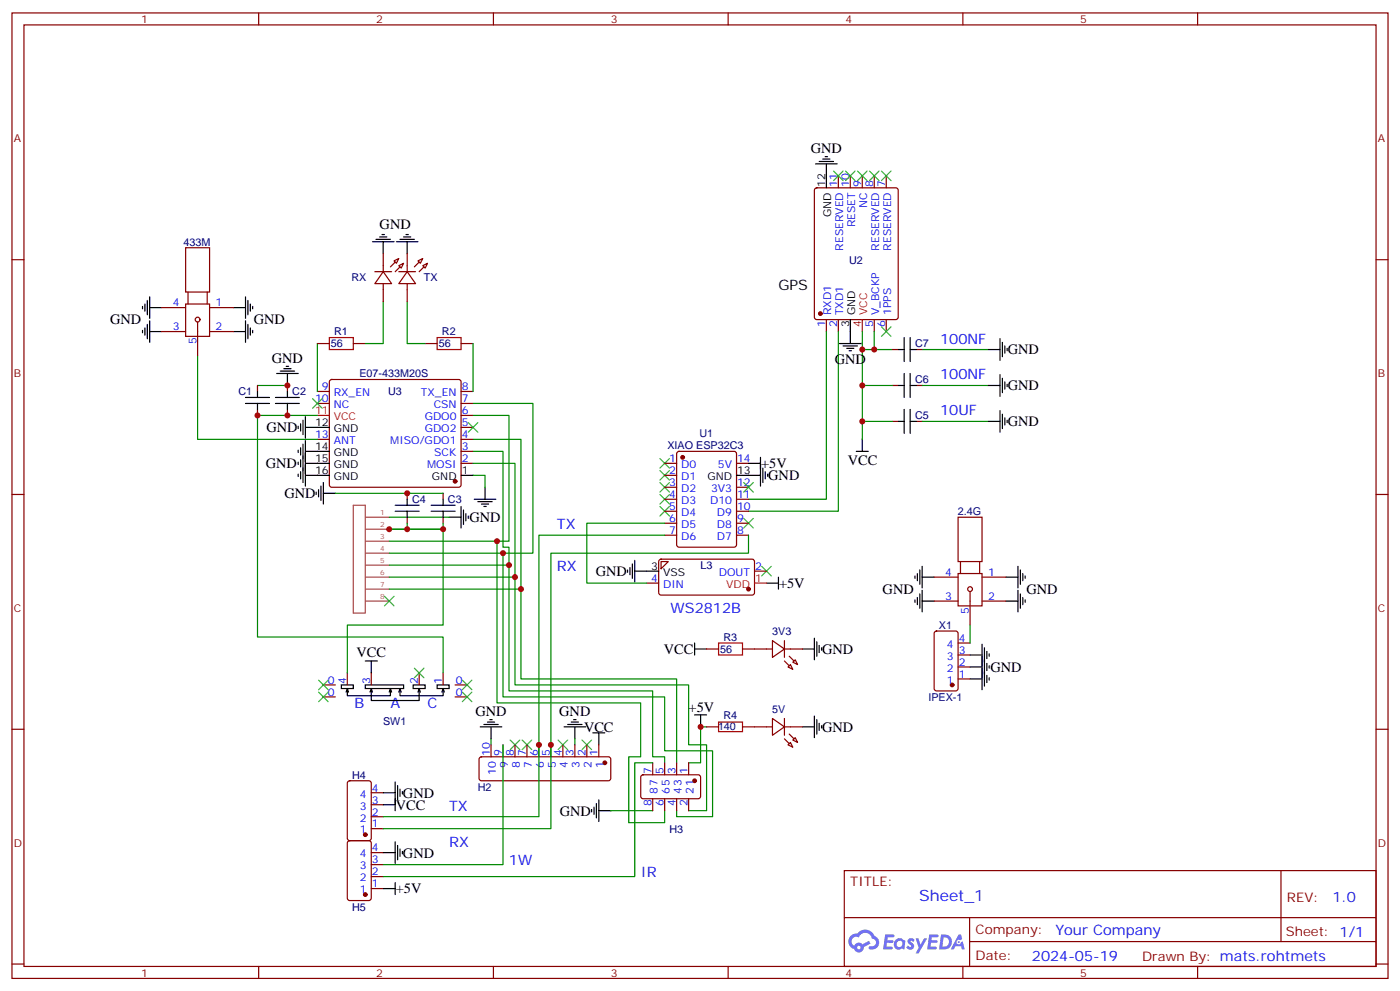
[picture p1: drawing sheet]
# EasyEDA schematic schematic.json
TITLE: Sheet_1; REV: 1.0; Date: 2024-05-19; Sheet: 1/1; Drawn By: mats.rohtmets; Company: Your Company

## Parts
2.4G  BWSMA-KE-P001  [SMA-SMD_BWSMA-KE-P001]
3V3  XL-3216UYC_C965824  [LED1206-RD_YELLOW-1]
5V  XL-3216UYC_C965824  [LED1206-RD_YELLOW-1]
433M  BWSMA-KE-P001  [SMA-SMD_BWSMA-KE-P001]
C1  10UF  [SMD-0805-CAPACITOR WK]
C2  100NF  [SMD-0805-CAPACITOR WK]
C3  10UF  [SMD-0805-CAPACITOR WK]
C4  100NF  [SMD-0805-CAPACITOR WK]
C5  10UF  [SMD-0805-CAPACITOR WK]
C6  100NF  [SMD-0805-CAPACITOR WK]
C7  100NF  [SMD-0805-CAPACITOR WK]
H1  HEADER2X4  [HEADER2X4]
H2  X6511WVS-10H-C60D48R2  [HDR-SMD_10P-P2.54-V-M-LS4.8_R2]
H3  X6511WVS-08H-C60D48R1  [HDR-SMD_8P-P2.54-V-M-LS4.8_XKB_R1]
H4  X6511FRS-04-C85D30  [HDR-SMD_4P-P2.54-H-F]
H5  X6511FRS-04-C85D30  [HDR-SMD_4P-P2.54-H-F]
L3  WS2812E  [LED-SMD_4P-L5.0-W5.0-BL_TC5050RGB]
R1  56Ω  [R0603]
R2  56Ω  [R0603]
R3  56Ω  [R0603]
R4  140Ω  [R0603]
RX  XL-3216UYC_C965824  [LED1206-RD_RED]
SW1  TA-3517-A1  [SW-SMD_3P-L9.7-W2.7-P1.50-EH5.0]
TX  XL-3216SURC  [LED1206-R-RD_RED]
U1  XIAO ESP32C3  [COMM-SMD_KQ-2801_V106]
U2  L80RE-M37  [GPSM-SMD_12P-L16.0-W16.0-P2.54-BL]
U3  E07-433M20S  [COMM-SMD_16P-P1.27_E07-433M20S]
X1  IPEX-1  [IPEX-SMD_4P-L2.6-W2.6-LS3.0]

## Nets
+5V: H3.1 H5.1 L3.1(VDD) R4.1 U1.14(5V)
GND: 2.4G.1 2.4G.2 2.4G.3 2.4G.4 3V3.1(K) 5V.1(K) 433M.1 433M.2 433M.3 433M.4 C1.1 C2.1 C3.1 C4.1 C5.1 C6.1 C7.1 H1.1 H2.3 H2.10 H3.8 H4.4 H5.4 L3.3(VSS) RX.1(K) TX.2(A) U1.13(GND) U2.3(GND) U2.12(GND) U3.1(GND) U3.12(GND) U3.14(GND) U3.15(GND) U3.16(GND) X1.1 X1.2 X1.3
VCC: C5.2 C6.2 C7.2 H2.1 H4.3 R3.1 SW1.3 U2.4(VCC) U2.5(V_BCKP)
2.4G_5: 2.4G.5 X1.4
H1_2: C3.2 C4.2 H1.2 SW1.4
H1_3: H1.3 H3.6 U3.6(GDO0)
H1_4: H1.4 H3.4 U3.7(CSN)
H1_5: H1.5 H3.5 U3.3(SCK)
H1_6: H1.6 H3.2 U3.2(MOSI)
H1_7: H1.7 H3.3 U3.4(MISO/GDO1)
H2_9: H2.9 H5.3
H3_7: H3.7 H5.2
R1_2: R1.2 RX.2(A)
R2_1: R2.1 TX.1(K)
R3_2: 3V3.2(A) R3.2
R4_2: 5V.2(A) R4.2
U1_6: L3.4(DIN) U1.6(D5)
U1_7: H2.6 H4.2 U1.7(D6)
U1_8: H2.5 H4.1 U1.8(D7)
U2_1: U1.11(D10) U2.1(RXD1)
U2_2: U1.10(D9) U2.2(TXD1)
U3_8: R2.2 U3.8(TX_EN)
U3_9: R1.1 U3.9(RX_EN)
U3_11: C1.2 C2.2 SW1.1 U3.11(VCC)
U3_13: 433M.5 U3.13(ANT)

Not connected (* = marked no-connect by the designer): H1 8*; H2 2* 4* 7* 8*; L3 2(DOUT)*; SW1 0* 2*; U1 1(D0)* 2(D1)* 3(D2)* 4(D3)* 5(D4)* 9(D8)* 12(3V3)*; U2 6(1PPS)* 7(RESERVED)* 8(RESERVED)* 9(NC)* 10(RESET)* 11(RESERVED)*; U3 5(GDO2)* 10(NC)*

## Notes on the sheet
- GPS
- 100NF
- 100NF
- 10UF
- TX
- RX
- WS2812B
- TX
- RX
- 1W
- IR

# EasyEDA board pcb.json

Outline 100 x 20.4 mm; copper layers: TopLayer, BottomLayer. Coordinates in mm from the lower left corner of the outline.
Outline path: 0,20.4 98,20.4 arc(99.41,19.81) 100,18.4 100,2 arc(99.41,0.59) 98,0 0,0 0,20.4

## Design rules (mm)
Default: track 0.254, clearance 0.152, via 0.61, via hole 0.305

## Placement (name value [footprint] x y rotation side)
2.4G  BWSMA-KE-P001  [SMA-SMD_BWSMA-KE-P001]  56.94 17.5 90 top
3V3  XL-3216UYC_C965824  [LED1206-RD_YELLOW-1]  51.78 3.22 270 top
5V  XL-3216UYC_C965824  [LED1206-RD_YELLOW-1]  54.19 3.22 270 top
433M  BWSMA-KE-P001  [SMA-SMD_BWSMA-KE-P001#2]  37.5 17.5 90 top
C1  10UF  [SMD-0805-CAPACITOR WK]  36.13 7.7 180 top
C2  100NF  [SMD-0805-CAPACITOR WK]  38.19 7.7 180 top
C3  10UF  [SMD-0805-CAPACITOR WK]  40.6 7.7 180 top
C4  100NF  [SMD-0805-CAPACITOR WK]  42.66 7.7 180 top
C5  10UF  [SMD-0805-CAPACITOR WK]  59 4.08 270 top
C6  100NF  [SMD-0805-CAPACITOR WK]  59 6.15 270 top
C7  100NF  [SMD-0805-CAPACITOR WK]  59 1.68 270 top
H1  -  [HEADER2X4]  47.13 11.47 90 top
H2  X6511WVS-10H-C60D48R2  [HDR-SMD_10P-P2.54-V-M-LS4.8_R2]  69.67 5.29 180 bottom
H3  X6511WVS-08H-C60D48R1  [HDR-SMD_8P-P2.54-V-M-LS4.8_XKB_R1]  31.57 5.29 180 bottom
H4  X6511FRS-04-C85D30  [HDR-SMD_4P-P2.54-H-F]  11.02 15.26 90 bottom
H5  X6511FRS-04-C85D30  [HDR-SMD_4P-P2.54-H-F]  11.02 5.1 90 bottom
Hole_gge80106  -  [Hole_gge80106]  6.33 17.46 0 top
Hole_gge80136  -  [Hole_gge80136]  6.33 2.6 0 top
Hole_gge80157  -  [Hole_gge80157]  96.63 10.2 0 top
L3  WS2812E  [LED-SMD_4P-L5.0-W5.0-BL_TC5050RGB]  56.94 11.65 0 top
R1  56Ω  [R0603]  41.29 12.34 0 top
R2  56Ω  [R0603]  37.5 12.34 180 top
R3  56Ω  [R0603]  48.85 1.5 0 top
R4  140Ω  [R0603]  48.85 3.22 0 top
RX  XL-3216UYC_C965824  [LED1206-RD_RED]  44.04 16.64 180 top
SW1  TA-3517-A1  [SW-SMD_3P-L9.7-W2.7-P1.50-EH5.0]  39.39 2.36 0 top
TX  XL-3216SURC  [LED1206-R-RD_RED]  44.04 19.05 180 top
U1  XIAO ESP32C3  [COMM-SMD_KQ-2801_V106]  88.97 10.2 180 top
U2  L80RE-M37  [GPSM-SMD_12P-L16.0-W16.0-P2.54-BL]  69.67 10.3 0 top
U3  E07-433M20S  [COMM-SMD_16P-P1.27_E07-433M20S]  17 10.2 90 top
X1  IPEX-1  [IPEX-SMD_4P-L2.6-W2.6-LS3.0]  51.43 17.84 0 top

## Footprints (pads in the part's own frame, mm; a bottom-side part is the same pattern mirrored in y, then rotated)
COMM-SMD_16P-P1.27_E07-433M20S
  rect 0.8x1.5 smd: 1(6.985,15.7) 2(5.715,15.7) 3(4.445,15.7) 4(3.175,15.7) 5(1.905,15.7) 6(0.635,15.7) 7(-0.635,15.7) 8(-1.905,15.7) 9(-3.175,15.7) 10(-4.445,15.7) 11(-5.715,15.7) 12(-6.985,15.7) 14(-1.995,-15.7) 15(2.005,-15.7) 16(4.005,-15.7)
  rect 1.8x4 smd: 13(-3.995,-14.45)
COMM-SMD_KQ-2801_V106
  rect 1.9x3 smd: 1(-7.62,-8.3) 2(-5.08,-8.3) 3(-2.54,-8.3) 4(0,-8.3) 5(2.54,-8.3) 6(5.08,-8.3) 7(7.62,-8.3) 8(7.62,8.3) 9(5.08,8.3) 10(2.54,8.3) 11(0,8.3) 12(-2.54,8.3) 13(-5.08,8.3) 14(-7.62,8.3)
GPSM-SMD_12P-L16.0-W16.0-P2.54-BL
  oval 1x2.5 smd: 1(-6.037,-7.75) 2(-3.498,-7.75) 3(-0.958,-7.75) 4(1.583,-7.75) 5(4.122,-7.75) 6(6.662,-7.75) 7(6.662,7.75) 8(4.122,7.75) 9(1.583,7.75) 10(-0.958,7.75) 11(-3.498,7.75)
  rect 2.25x2.5 smd: 12(-6.663,7.75)
HDR-SMD_4P-P2.54-H-F
  rect 1x2.54 smd: 1(-3.81,0) 2(-1.27,0) 3(1.27,0) 4(3.81,0)
HDR-SMD_8P-P2.54-V-M-LS4.8_XKB_R1
  rect 1.27x2.2 smd: 1(-8.89,1.8) 2(-6.35,-1.8) 3(-3.81,1.8) 4(-1.27,-1.8) 5(1.27,1.8) 6(3.81,-1.8) 7(6.35,1.8) 8(8.89,-1.8)
HDR-SMD_10P-P2.54-V-M-LS4.8_R2
  rect 1.27x2.2 smd: 1(-11.43,-1.8) 2(-8.89,1.8) 3(-6.35,-1.8) 4(-3.81,1.8) 5(-1.27,-1.8) 6(1.27,1.8) 7(3.81,-1.8) 8(6.35,1.8) 9(8.89,-1.8) 10(11.43,1.8)
HEADER2X4
  rect 1.778x1.778 hole 1.072x1.067: 1(-5.08,-1.27)
  oval 1.778x1.778 hole 1.072x1.067: 2(-5.08,1.27) 3(-2.54,-1.27) 4(-2.54,1.27) 5(0,-1.27) 6(0,1.27) 7(2.54,-1.27) 8(2.54,1.27)
Hole_gge80106
  round 1.152 hole 1.152 unplated: (0,0)
Hole_gge80136
  round 1.152 hole 1.152 unplated: (0,0)
Hole_gge80157
  round 1.152 hole 1.152 unplated: (0,0)
IPEX-SMD_4P-L2.6-W2.6-LS3.0
  rect 0.8x2 smd: 1(-1.3,0) 3(1.3,0)
  rect 0.8x0.8 smd: 2(0,1.3) 4(0,-1.3)
LED1206-R-RD_RED
  rect 1.485x1.62 smd: 1(1.493,0) 2(-1.492,0)
LED1206-RD_RED
  rect 1.485x1.62 smd: 1(-1.443,0) 2(1.443,0)
LED1206-RD_YELLOW-1
  rect 1.635x1.6 smd: 1(-1.517,0) 2(1.518,0)
LED-SMD_4P-L5.0-W5.0-BL_TC5050RGB
  rect 1.5x1 smd: 1(-2.5,1.65) 2(-2.5,-1.65) 3(2.5,-1.65) 4(2.5,1.65)
R0603
  rect 0.806x0.864 smd: 1(-0.753,0) 2(0.753,0)
SMA-SMD_BWSMA-KE-P001
  rect 4.8x1.2 smd: 1(0,-2.55) 2(0,2.55) 5(0,0)
  rect 4.8x1.2 smd far side: 3(0,2.55) 4(0,-2.55)
SMA-SMD_BWSMA-KE-P001#2
  rect 4.8x1.2 smd: 1(0,-2.55) 2(0,2.55) 5(0,0)
  rect 4.8x1.2 smd far side: 3(0,2.55) 4(0,-2.55)
SMD-0805-CAPACITOR WK
  rect 1.4x1.143 smd: 1(0,-1.016) 2(0,1.016)
SW-SMD_3P-L9.7-W2.7-P1.50-EH5.0
  round 0.9 hole 0.9 unplated: (-2.5,-0.5) (2.5,-0.5)
  rect 1.3x0.9 smd: 0(-5.3,0.6) 0(-5.3,-1.6) 0(5.3,0.6) 0(5.3,-1.6)
  rect 0.9x1.3 smd: 1(-3,1.6) 2(-1.5,1.6) 3(1.5,1.6) 4(3,1.6)

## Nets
As in the schematic.

Pads without a net: H1 8; H2 2 4 7 8; L3 2; SW1 0 2; U1 1 2 3 4 5 9 12; U2 6 7 8 9 10 11; U3 5 10

## Via types
v1: diameter 0.62, hole 0.31, TopLayer to BottomLayer, 42 vias
v2: diameter 0.61, hole 0.305, TopLayer to BottomLayer, 2 vias

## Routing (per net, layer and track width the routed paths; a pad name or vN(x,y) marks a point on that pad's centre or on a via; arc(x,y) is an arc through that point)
+5V: length 105.5
  TopLayer w0.254: v1(34.06,5.12) 33.89,4.94 23.23,4.94 22.71,5.46 v1(20.3,5.46) ; U1.14 96.59,4.16 89.79,10.96 51.6,10.92 51.58,6.63 R4.1 46.9,4.43 v1(44.04,4.43) ; v1(18.41,3.74) 17.38,2.71 v1(17.38,1.85) ; 56.29,10.96 54.44,12.82 L3.1
  BottomLayer w0.254: v1(34.06,5.12) 40.43,5.12 40.46,7.09 ; H3.1 43.12,4.43 v1(44.04,4.43) ; v1(20.3,5.46) 18.58,3.74 v1(18.41,3.74) ; H5.1 11.58,1.85 v1(17.38,1.85)
GND: length 5.8
  TopLayer w0.254: 48.6,10.19 v1(47.14,10.19) 45.68,10.19
  BottomLayer w0.254: 47.14,8.73 v1(47.14,10.19) 48.55,10.19
  vias: v1(2.07,2.19) v1(6.08,5.78) v1(14.8,18.36) v1(17.38,5.8) v1(28.56,16.81) v1(41.11,19.22) v1(49.54,19.39) v1(56.42,8.21) v1(79.3,3.4) v1(91.17,15.05) v1(98.28,5.27)
VCC: length 132.4
  TopLayer w0.254: SW1.3 41.98,2.88 43.18,2.88 ; 43.18,2.88 43.35,2.71 v1(43.35,1.33) 43.52,1.5 R3.1 ; 43.18,2.88 43.18,4.94 v1(43.52,5.29) ; v1(33.72,11.14) 29.42,11.14 24.09,16.47 v1(17.55,16.47) ; U2.4 69.69,0.99 62.1,0.99 61.75,1.33 61.75,5.8 61.41,6.15 C6.2 C5.2 60.02,3.9 v1(59,2.88) 60.02,1.86 C7.2 61.22,0.47 72.42,0.47 73.79,1.84 U2.5 ; v1(43.95,9.9) 35.35,9.9 34.95,10.3 34.95,12.2 v1(35.09,12.34)
  BottomLayer w0.254: v1(33.72,11.14) 33.89,11.14 v1(35.09,12.34) ; H2.1 78.77,1.16 60.72,1.16 v1(59,2.88) 57.45,1.33 v1(43.35,1.33) ; v1(17.55,16.47) 11.09,16.47 H4.3 ; v1(43.52,5.29) 43.87,5.63 44.13,5.63 44.13,9.72 v1(43.95,9.9)
2.4G_5: length 9.5
  TopLayer w0.254: 2.4G.5 56.94,14.75 52.29,14.75 51.43,15.61 X1.4
H1_2: length 8.8
  TopLayer w0.254: SW1.4 40.6,5.76 C3.2 C4.2 42.95,6.39 H1.2
H1_3: length 77.3
  TopLayer w0.254: v1(21.85,10.79) 1.34,10.79 U3.6 ; v1(52.86,8.04) 53.5,8.04 56.25,5.29 56.25,0.64 56.08,0.47 46.62,0.47 46.45,0.64 v1(46.27,0.64) ; v1(29.93,3.22) 30.62,3.91 34.92,3.91 35.61,3.22 35.61,2.88 38.19,2.88 40.43,0.64 v1(42.83,0.64)
  BottomLayer w0.254: v1(52.86,8.04) 49.29,8.04 H1.3 ; v1(21.85,10.79) 25.98,10.79 27.01,9.76 27.01,4.23 H3.6 28.02,3.22 v1(29.93,3.22) ; v1(46.27,0.64) v1(42.83,0.64)
H1_4: length 87
  TopLayer w0.254: v1(21.85,9.59) 1.3,9.57 ; v1(35.44,2.19) 36.99,0.64 v1(39.39,0.64)
  BottomLayer w0.254: v1(21.85,9.59) 15.49,9.59 13.42,7.52 9.64,7.52 8.61,6.49 8.61,3.22 9.3,2.54 19.44,2.54 20.3,1.68 31.03,1.68 H3.4 34.13,2.19 v1(35.44,2.19) ; v1(39.39,0.64) 41.8,0.64 43.18,2.02 46.45,2.02 47.13,2.71 47.13,7.66 H1.4
H1_5: length 54.2
  TopLayer w0.254: U3.3 24.02,14.64 v1(28.39,10.28)
  BottomLayer w0.254: H1.5 47.19,12.68 44.38,12.68 41.46,10.1 35.95,10.1 34.75,8.9 31.31,8.9 30.3,7.89 H3.5 28.39,9 v1(28.39,10.28)
H1_6: length 72.4
  TopLayer w0.254: U3.2 1.34,15.95 v1(3.96,15.95)
  BottomLayer w0.254: 45.86,11.47 45.4,11.47 44.56,10.62 44.56,5.29 45.24,4.6 45.24,3.4 44.73,2.88 38.52,2.88 H3.2 39.22,2.18 39.22,1.5 38.19,0.47 5.51,0.47 3.96,2.02 v1(3.96,15.95)
H1_7: length 56.7
  TopLayer w0.254: v1(22.02,12) 20.64,13.37 U3.4 ; H1.7 47.08,12.68 44.9,12.68 43.52,11.31 v1(43.52,10.62)
  BottomLayer w0.254: v1(43.52,10.62) 43.52,10.45 41.97,8.9 37.19,8.9 H3.3 33.45,7.09 31.31,4.94 29.42,4.94 27.7,6.66 27.7,9.76 25.46,12 v1(22.02,12)
H2_9: length 61.5
  TopLayer w0.254: v2(50.91,7.25) 50.02,7.25 49.57,7.7 v2(43.52,7.7)
  BottomLayer w0.254: H5.3 9.47,6.37 9.47,6.37 9.47,3.13 9.54,3.05 20.01,3.05 20.96,2.11 29.78,2.11 31.81,4.14 31.81,4.69 32.83,5.71 36.13,5.71 38.89,8.47 42.75,8.47 v2(43.52,7.7) ; v2(50.91,7.25) 54.68,3.49 H2.9
H3_7: length 15.5
  BottomLayer w0.254: H5.2 14.27,7.09 H3.7
R1_2: length 4.5
  TopLayer w0.254: R1.2 42.6,12.9 RX.2
R2_1: length 9
  TopLayer w0.254: R2.1 40.32,14.4 41.11,14.4 41.11,17.62 TX.1
R3_2: length 2.3
  TopLayer w0.254: R3.2 49.81,1.71 3V3.2
R4_2: length 5.2
  TopLayer w0.254: R4.2 52.67,3.22 5V.2
U1_6: length 28.1
  TopLayer w0.254: U1.6 83.89,15.9 81.36,13.37 59.51,13.37 L3.4
U1_7: length 82.1
  TopLayer w0.254: 81.35,18.5 v1(81.36,15.61)
  BottomLayer w0.254: H4.2 41.39,13.99 44.38,16.98 48.34,16.98 51.09,14.23 61.25,14.23 H2.6 76.92,15.61 v1(81.36,15.61)
U1_8: length 83
  TopLayer w0.254: 81.36,6.15 U1.8
  BottomLayer w0.254: v1(81.36,6.15) 80.33,6.15 79.47,5.29 72.74,5.29 H2.5 69.4,3.49 60.03,12.86 51.09,12.86 51.09,13.2 48.17,16.12 44.56,16.12 41.29,13.03 12.6,13.03 11.02,11.45
U2_1: length 32.5
  TopLayer w0.254: U1.11 88.97,6.11 87.21,7.87 68.95,7.87 U2.1
U2_2: length 24.9
  TopLayer w0.254: U1.10 86.43,2.97 82.39,7.01 70.63,7.01 U2.2
U3_8: length 37.1
  TopLayer w0.254: R2.2 36.06,11.65 v1(35.61,11.65) ; v1(31.32,10.28) 29.76,10.28 27.78,8.29 U3.8
  BottomLayer w0.254: v1(31.32,10.28) 34.23,10.28 v1(35.61,11.65)
U3_9: length 41.6
  TopLayer w0.254: 32.32,9.59 30.28,9.59 27.72,7.02 U3.9 ; R1.1 v1(39.16,10.96)
  BottomLayer w0.254: v1(32.14,9.59) 34.41,9.59 35.78,10.96 v1(39.16,10.96)
U3_11: length 41.6
  TopLayer w0.254: 1.3,4.49 34.3,4.49 36.13,5.98 36.13,6.68 ; SW1.1 38.19,5.76 C2.2 C1.2
U3_13: length 15.2
  TopLayer w0.254: U3.13 31.57,6.32 33.89,6.32 34.41,6.84 34.41,12.68 37.5,15.78 433M.5

## Copper pours and planes (outline as drawn; the poured copper is in the pictures)
GND on TopLayer: -2.77,33.44 99.74,33.44 104.27,28.91 104.27,-1.21 98.28,-7.2 -1.5,-7.2 -7.13,-1.57
GND on BottomLayer: -10.11,44.82 109.45,44.82 110.9,43.37 110.9,-19.59 110.72,-19.77 -5.93,-19.77 -10.65,-15.05

Small or netless copper shapes (teardrops, artwork), in the pictures only: 1 on BottomLayer

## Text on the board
BottomSilkLayer: V1.0 | IR | 1W | TX | RX | 5V | 3V3
TopSilkLayer: CC1101 | GPS | ESP32
